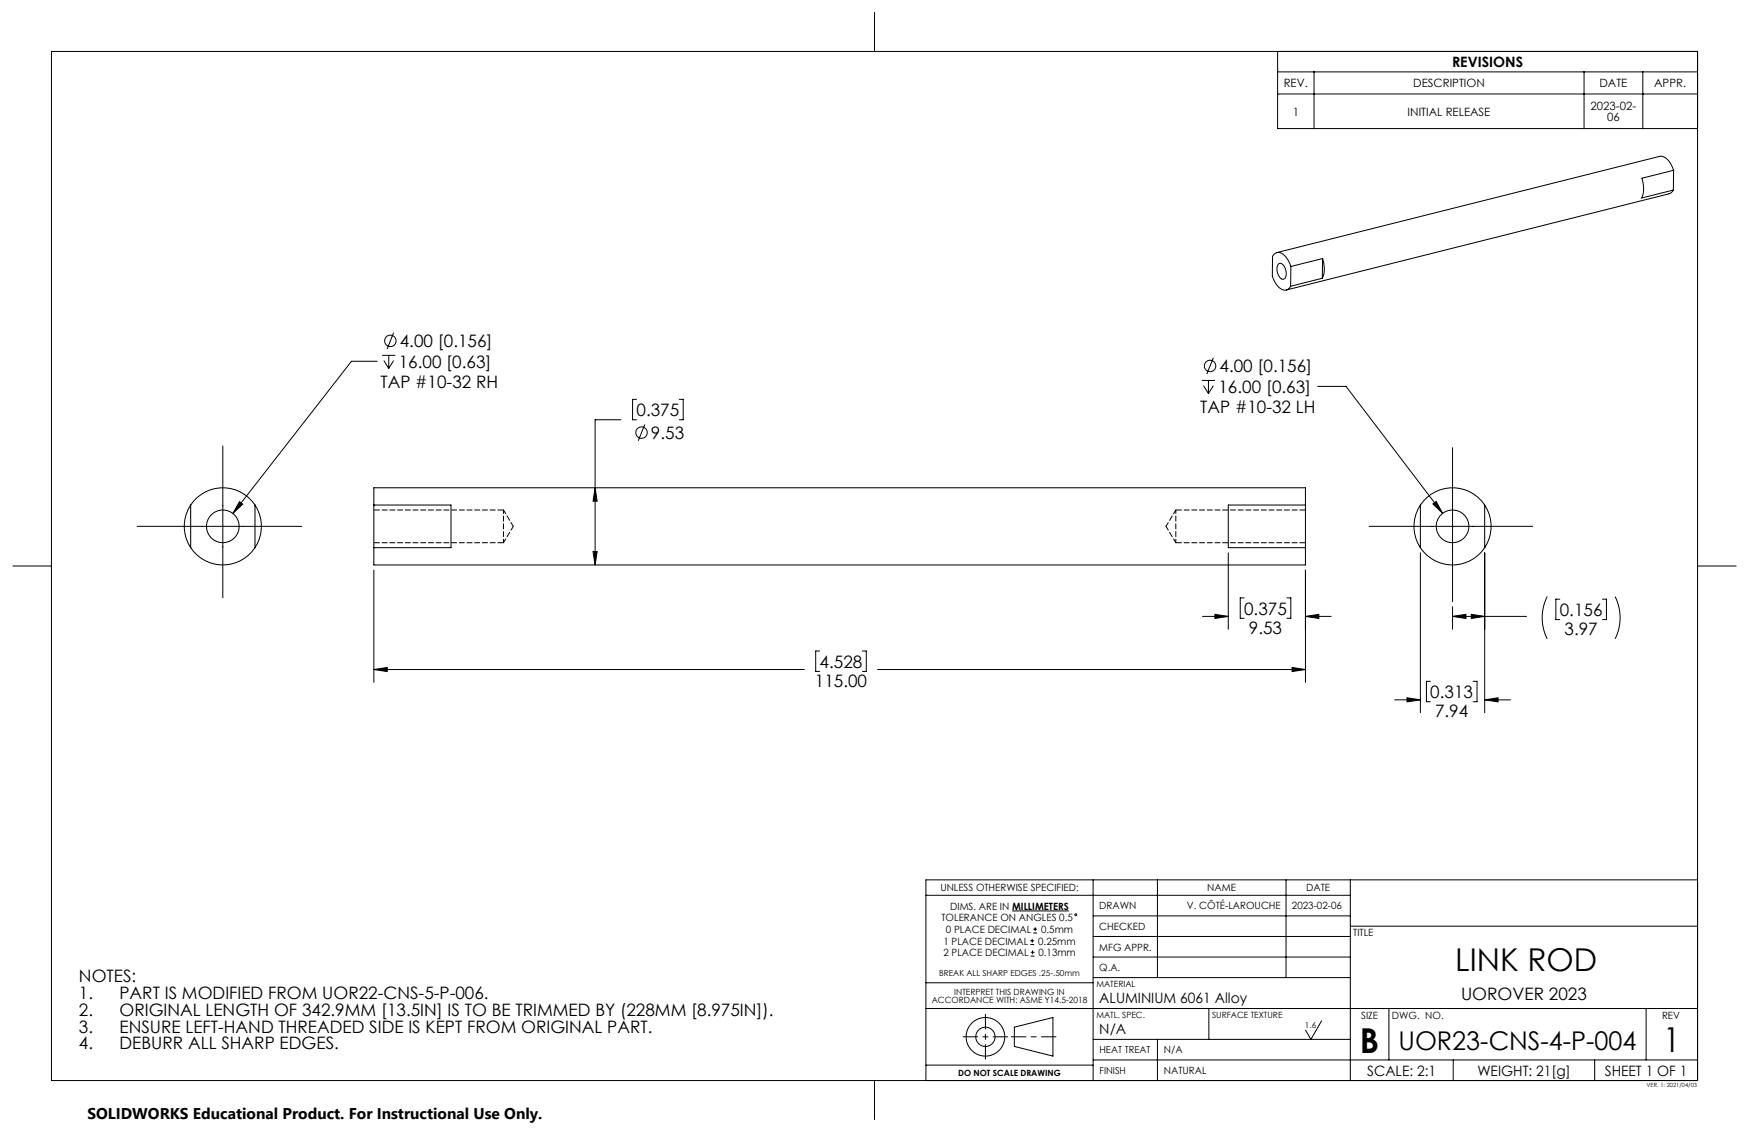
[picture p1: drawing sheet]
<svg xmlns="http://www.w3.org/2000/svg" width="432mm" height="279mm" viewBox="0 0 432 279" stroke-linecap="round" stroke-linejoin="round" font-family="sans-serif">
<g fill="none" stroke="#000" stroke-width=".25">
<path d="M12.7 12.7h406.4v254h-406.4zM215.9 3.2v9.5M315.4 12.7v19h103.7M315.4 17.7h103.7M324.4 17.7v14M391.1 17.7v14M405.6 17.7v14M315.4 23.2h103.7M413.1 46.9l-.5 .6-.5 .3-94.5 23.8M413.2 42a4.4 4.4 0 0 0-3.1-3.4l-94.9 23.7M413.2 42l-7.8 2a6.8 6.8 0 0 1-.1 4.9l7.8-2M413.2 42l-.1 4.9"/>
<path d="M315.7 65.1a1.27 1.27 0 0 1 1.6 1.2 2.01 2.01 0 0 1-.5 2.6 2.63 2.63 0 0 1-1.3-3.6zM318.7 65.8a4.4 4.4 0 0 0-3.1-3.5l-.7 .2-.7 .8-.1 4.8a4.4 4.4 0 0 0 3.1 3.5l.7-.1 .7-.8M318.7 65.8l-.1 4.9M326.5 68.7l-7.9 2M326.5 63.8a6.8 6.8 0 0 1 0 4.9M326.5 63.8l-7.8 2M326.5 63.8v4.9M93.1 89.2h-6.3l-29.3 37.5M94.4 87.7h3.2M94.8 89l1.2 1.9M96 87.7v3.2M97.2 82.1l-1.6 4"/>
<path d="M97.2 89l-1.2 1.9M157.1 98.6h-.9v5h.9M167.7 98.6h1v5h-1M296.7 93.9h3.3M297.1 95.2l1.2 1.9M298.3 93.9v3.2M299.6 95.2l-1.3 1.9M299.6 88.3l-1.7 4M325.3 95.4h7l23.9 31.3M55 110.1v37.5M153.3 103.6h-6.4v35.8M159.2 104.8l-1.6 4"/>
<path d="M358.6 110.5v38M3.2 139.7h9.5M33.9 129.9h40.6M47.1 135.2a9.5 9.5 0 0 0 15.9 0M47.1 124.7a9.5 9.5 0 0 1 15.9 0M47.1 124.7a9.5 9.5 0 0 0 0 10.5M47.1 124.7v10.5M59.1 123.8l.8 .6-2.4 2.3zM63 124.7a9.5 9.5 0 0 1 0 10.5M63 124.7v10.5M92.3 135.2v4.2h230v-4.2M92.3 124.7v-4.3h230v4.3"/>
<path d="M92.3 124.7h19v10.5h-19M92.3 124.7v10.5M146.4 136.1h1l-.5 3.3zM146.9 120.4l.5 3.3h-1zM303.2 136.5v18.8M322.3 124.7h-19.1v10.5h19.1M322.3 124.7v10.5M338 129.9h40.4M350.7 135.2a9.5 9.5 0 0 0 15.8 0M350.7 124.7a9.5 9.5 0 0 1 15.8 0M350.7 124.7a9.5 9.5 0 0 0 0 10.5M350.7 124.7v10.5"/>
<path d="M350.7 136.5v39.4M353.8 124.4l.8-.6 1.6 2.9zM366.5 124.7a9.5 9.5 0 0 1 0 10.5M366.5 124.7v10.5M366.5 136.5v39.4M419.1 139.7h9.5M92.3 140.7v27.7M296.9 152.1h6.3M299.9 151.6l3.3 .5-3.3 .5zM307.2 147.6h-1v5h1M317.7 147.6h1v5h-1M322.3 140.7v27.7"/>
<path d="M322.3 152.1h6.3M322.3 152.1l3.3-.5v1zM358.6 152.1l3.3-.5v1zM358.6 149.8v5.5M358.6 152.1h18.3M363.2 151.6l3.3 .5-3.3 .5zM382 147.2a11.7 11.7 0 0 0 0 10.5M385.1 147.9h-1v5h1M395.6 147.9h1v5h-1M398.7 147.2a11.7 11.7 0 0 1 0 10.5M92.3 165.3h106.3M92.3 165.3l3.3-.6v1.1z"/>
<path d="M202.4 160.7h-1v5h1M212.9 160.7h1v5h-1M216.7 165.3h105.6M319 164.7l3.3 .6-3.3 .5zM344.3 172.7h6.4M347.4 172.2l3.3 .5-3.3 .5zM353.1 168.2h-.9v5h.9M363.7 168.2h1v5h-1M366.5 172.7l3.3-.5v1zM366.5 172.7h6.4M269.9 217.2v49.5M285.7 217.2v24.1"/>
<path d="M317.5 217.2v24.1M333.4 217.2v49.5M419.1 217.2h-190.5v49.5M228.6 221h104.8M249.9 224.8h14M254.4 233.1h.9M254.4 232.2h.9M254.5 236h.9M254.5 235h.9M254.8 231.7v1M254.9 234.6v.9M255.1 230.3h.9"/>
<path d="M255.1 229.3h.9M255.6 228.9v.9M269.9 231.1h63.5M269.9 226.1h63.5M269.9 236.2h63.5M333.4 228.6h85.7M228.6 248.9h190.5M228.6 242.6h41.3M250.4 253.5l9.6-2.4v9.6l-9.6-2.4zM269.9 241.3h63.5M269.9 256.5h63.5M285.7 256.5v10.2"/>
<path d="M298.4 248.9v7.6M326.3 252l-2.7 4.5-1.3-2.2M342.9 248.9v12.7M406.4 248.9v12.7M215.9 266.7v9.5M228.6 262.9h41.3M269.9 261.6h149.2M358.8 261.6v5.1M393.7 261.6v5.1"/>
<circle cx="96.4" cy="84.1" r="1.41"/>
<circle cx="298.7" cy="90.3" r="1.41"/>
<circle cx="158.4" cy="106.8" r="1.41"/>
<circle cx="55" cy="129.9" r="4"/>
<circle cx="358.6" cy="129.9" r="4"/>
<circle cx="265.6" cy="225.8" r=".24"/>
<circle cx="243.3" cy="255.9" r="2.38"/>
<circle cx="243.3" cy="255.9" r="4.8"/>
</g>
<path d="M124.3 134v-8.1M290.3 125.9v8.1" fill="none" stroke="#000" stroke-width=".25" stroke-dasharray="1.3 .6" stroke-dashoffset=".4"/>
<path d="M124.3 134l2.4-4.1M126.7 129.9l-2.4-4M287.9 129.9l2.4 4.1M290.3 125.9l-2.4 4" fill="none" stroke="#000" stroke-width=".25" stroke-dasharray="1.3 .6" stroke-dashoffset=".2"/>
<path d="M92.3 134h32M124.3 125.9h-32M290.3 134h32M322.3 125.9h-32" fill="none" stroke="#000" stroke-width=".25" stroke-dasharray="1.3 .6" stroke-dashoffset="-.1"/>
<path d="M237.8 255.9h11M249.7 255.9h11M243.3 261.4v-11" fill="none" stroke="#000" stroke-width=".25" stroke-dasharray="15.2 1.3 1.3 1.3" stroke-dashoffset="11.6"/>
<path d="M92.3 165.3l3.3-.6v1.1zM319 164.7l3.3 .6-3.3 .5zM146.9 120.4l.5 3.3h-1zM146.4 136.1h1l-.5 3.3zM299.9 151.6l3.3 .5-3.3 .5zM322.3 152.1l3.3-.5v1zM353.8 124.4l2.4 2.3-1.6-2.9zM347.4 172.2l3.3 .5-3.3 .5zM366.5 172.7l3.3-.5v1zM363.2 151.6l3.3 .5-3.3 .5zM358.6 152.1l3.3-.5v1zM59.1 123.8l-1.6 2.9 2.4-2.3z" fill="#000"/>
<g font-size="8.5">
<text x="335.7" y="260">B</text>
<text x="410.6" y="259.8">1</text>
</g>
<text font-size="7.8" x="359.3" y="239.7">LINK ROD</text>
<text font-size="6.4" x="345.3" y="259.2">UOR23-CNS-4-P-004</text>
<g font-size="4.2">
<text x="98.7" y="85.7">4.00 [0.156]</text>
<text x="93.9" y="95.9">TAP #10-32 RH</text>
<text x="98.5" y="90.8">16.00 [0.63]</text>
<text x="301.1" y="91.9">4.00 [0.156]</text>
<text x="300.8" y="97">16.00 [0.63]</text>
<text x="157.1" y="102.7">0.375</text>
<text x="296.3" y="102.1">TAP #10-32 LH</text>
<text x="160.7" y="108.4">9.53</text>
<text x="307.2" y="151.7">0.375</text>
<text x="385.1" y="152">0.156</text>
<text x="308.3" y="156.4">9.53</text>
<text x="386.3" y="156.8">3.97</text>
<text x="202.4" y="164.8">4.528</text>
<text x="201.2" y="169.5">115.00</text>
<text x="353.1" y="172.3">0.313</text>
<text x="354.3" y="177">7.94</text>
<text x="19.5" y="242.3">NOTES:</text>
<text x="19.5" y="246.5">1.</text>
<text x="19.5" y="250.7">2.</text>
<text x="29.5" y="246.5">PART IS MODIFIED FROM UOR22-CNS-5-P-006.</text>
<text x="29.5" y="250.7">ORIGINAL LENGTH OF 342.9MM [13.5IN] IS TO BE TRIMMED BY (228MM [8.975IN]).</text>
<text x="360.7" y="246.9">UOROVER 2023</text>
<text x="19.5" y="254.9">3.</text>
<text x="29.5" y="254.9">ENSURE LEFT-HAND THREADED SIDE IS KEPT FROM ORIGINAL PART.</text>
<text x="19.5" y="259">4.</text>
<text x="29.5" y="259">DEBURR ALL SHARP EDGES.</text>
</g>
<text font-size="3.8" x="21.6" y="276.3">SOLIDWORKS Educational Product. For Instructional Use Only.</text>
<g font-size="3.5">
<text x="358.5" y="16.5">REVISIONS</text>
<text x="271.4" y="247.6">ALUMINIUM 6061 Alloy</text>
<text x="271.4" y="255.3">N/A</text>
<text x="337.5" y="265.5">SCALE: 2:1</text>
<text x="364.7" y="265.5">WEIGHT: 21[g]</text>
<text x="396.2" y="265.5">SHEET 1 OF 1</text>
</g>
<g font-size="2.8">
<text x="316.9" y="21.5">REV.</text>
<text x="348.9" y="21.5">DESCRIPTION</text>
<text x="394.9" y="21.5">DATE</text>
<text x="408.4" y="21.5">APPR.</text>
<text x="319.1" y="28.5">1</text>
<text x="347.5" y="28.5">INITIAL RELEASE</text>
<text x="392.7" y="27.1">2023-02-</text>
<text x="396.8" y="29.9">06</text>
</g>
<g font-size="2.5">
<text x="232.2" y="220">UNLESS OTHERWISE SPECIFIED:</text>
<text x="298.1" y="220">NAME</text>
<text x="322.5" y="220">DATE</text>
<text x="232.4" y="227.4">TOLERANCE ON ANGLES 0.5</text>
<text x="234.6" y="224.6">DIMS. ARE IN MILLIMETERS</text>
<text x="271.4" y="224.5">DRAWN</text>
<text x="293.1" y="224.4">V. CÔTÉ-LAROUCHE</text>
<text x="319" y="224.3">2023-02-06</text>
<text x="232.9" y="233.1">1 PLACE DECIMAL</text>
<text x="233.5" y="230.3">0 PLACE DECIMAL</text>
<text x="256.3" y="233.1">0.25mm</text>
<text x="257" y="230.3">0.5mm</text>
<text x="271.4" y="229.6">CHECKED</text>
<text x="334.1" y="231">TITLE</text>
<text x="232.9" y="236">2 PLACE DECIMAL</text>
<text x="256.4" y="236">0.13mm</text>
<text x="271.4" y="239.7">Q.A.</text>
<text x="271.4" y="234.6">MFG APPR.</text>
<text x="336.1" y="251.6">SIZE</text>
<text x="343.7" y="251.6">DWG. NO.</text>
<text x="410.3" y="251.6">REV</text>
<text x="287.3" y="260">N/A</text>
<text x="287.3" y="265.1">NATURAL</text>
</g>
<g font-size="2.4">
<text x="271.5" y="260">HEAT TREAT</text>
<text x="271.5" y="265">FINISH</text>
</g>
<g font-size="2.1">
<text x="235.6" y="245.5">INTERPRET THIS DRAWING IN</text>
<text x="270.7" y="243.7">MATERIAL</text>
<text x="230" y="247.6">ACCORDANCE WITH: ASME Y14.5-2018</text>
<text x="270.7" y="251.3">MATL. SPEC.</text>
<text x="299.3" y="251.3">SURFACE TEXTURE</text>
<text x="236.6" y="265.7">DO NOT SCALE DRAWING</text>
</g>
<g font-size="2">
<text x="231.9" y="241">BREAK ALL SHARP EDGES .25-.50mm</text>
<text x="322.2" y="253.8">1.6</text>
</g>
<text font-size="1.4" x="406.5" y="268.3">VER. 1: 2021/04/03</text>
</svg>
